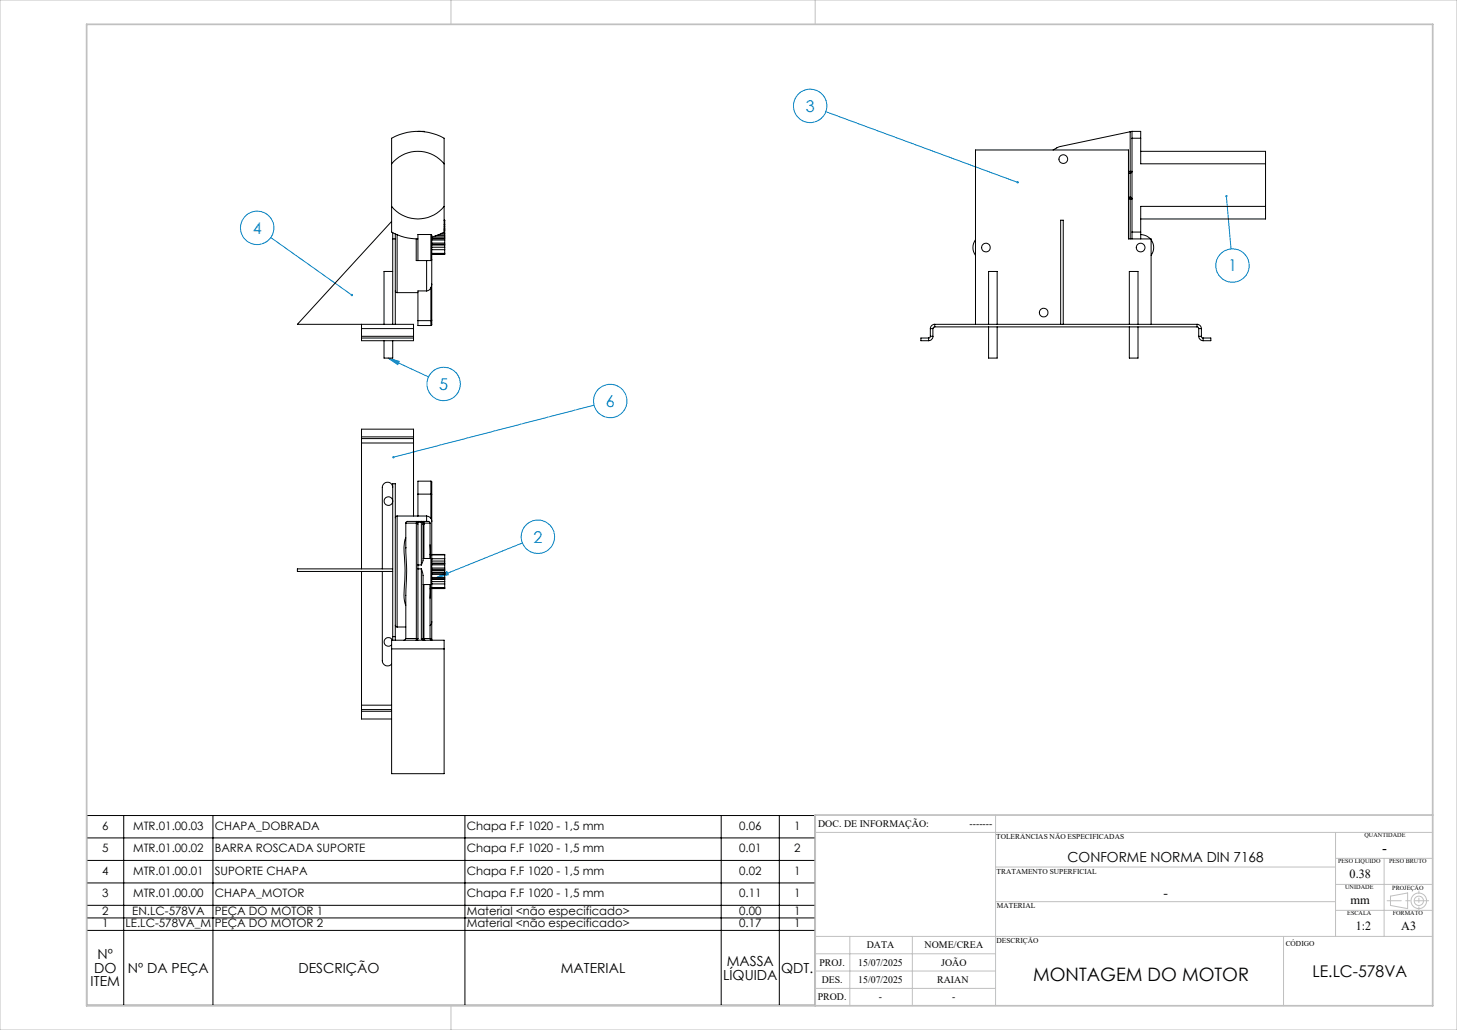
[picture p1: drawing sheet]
<svg xmlns="http://www.w3.org/2000/svg" width="420mm" height="297mm" viewBox="0 0 420 297" stroke-linecap="round" stroke-linejoin="round" font-family="sans-serif">
<g fill="none" stroke="#0080c0" stroke-width=".29">
<path d="M238.1 32.2l55.3 20.4M353.5 56.6l1.4 15.2M78.1 68.5l23.3 16.6M111.9 103.3l11.6 5.4M111.9 103.3l3.2 .9-.4 .9zM171.2 116.8l-57.8 15M150.6 156.6l-24.6 9.9M126 166.5l2.8-1.7 .4 .9z"/>
<circle cx="233.5" cy="30.5" r="4.8"/>
<circle cx="74.1" cy="65.7" r="4.8"/>
<circle cx="355.3" cy="76.6" r="4.8"/>
<circle cx="127.9" cy="110.7" r="4.8"/>
<circle cx="175.9" cy="115.6" r="4.8"/>
<circle cx="155.1" cy="154.8" r="4.8"/>
</g>
<g fill="none" stroke="#c0c0c0" stroke-width=".29">
<path d="M0 0h420v297h-420zM130 0v7M235 0v7M287 235v55M235 240h178M287 260h98M287 250h98M385 240v30M385 255h28M385 247.5h28M399 247.5v22.5M400.8 258.4l5-.9v4.5l-5-.9z"/>
<path d="M235 280h52M235 275h52M235 270h178M245 270v20M263 270v20M370 270v20M385 262.5h28M130 290v7M235 285h52"/>
<circle cx="409" cy="259.8" r="2.24"/>
<circle cx="409" cy="259.7" r="1.34"/>
</g>
<path d="M25 235.2h210v54.7h-210zM35.7 235.2v54.7M61.4 235.2v54.7M134 235.2v54.7M207.9 235.2v54.7M224.6 235.2v54.7M25 241.6h210M25 248.1h210M25 254.6h210M25 261.1h210M25 264.7h210M25 268.3h210" fill="none" stroke="#000" stroke-width=".29"/>
<path d="M411.8 259.7h-11.9" fill="none" stroke="#c0c0c0" stroke-width=".29" stroke-dasharray="15.2 1.3 1.3 1.3" stroke-dashoffset="11.2"/>
<path d="M409 256.9v5.4" fill="none" stroke="#c0c0c0" stroke-width=".29" stroke-dasharray="15.2 1.3 1.3 1.3" stroke-dashoffset="14.4"/>
<path d="M25 7h388v283h-388zM413 235h-178v55" fill="none" stroke="#c0c0c0" stroke-width=".5"/>
<path d="M101.2 84.8v.5l.4 .1 .1-.1-.3-.2 .3 .2v-.4zM111.9 103.3l3.2 .9-.4 .9zM293.1 52.3l.1 .6 .5-.1-.3-.2 .3 .1-.1-.4zM353.3 56.3a.34 .34 0 0 0 .1 .6 .34 .34 0 0 0 .4-.2 .34 .34 0 0 0-.3-.5v.4v-.4zM113.1 131.7v.2l.3-.1-.3 .1a.34 .34 0 0 0 .5 .1 .34 .34 0 0 0 0-.5 .34 .34 0 0 0-.5 .2zM126 166.5l2.8-1.7 .4 .9z" fill="#0080c0"/>
<g fill="none" stroke="#000" stroke-width=".29">
<path d="M120.5 37.9l1.8 .1M325.8 38l-20.2 4.3-2 .9M325.8 38v11.4M326.3 37.9h2.5v2M326.3 37.9l-.5 .1M326.3 37.9v2M326.3 39.9v27M326.3 39.9h2.5M328.8 39.9v7.3h36M112.9 47.2a9.8 9.8 0 0 1 15.1 0M112.9 59.5a9.7 9.7 0 0 0 15.1 0M325.3 49.9h.5"/>
<path d="M325.3 56.9h.5M325.3 49.4h.5M325.3 57.4h.5M325.8 56.9l.4 .1 .1 .4h-.5M325.8 49.9v7M325.8 49.4h.5l-.1 .4-.4 .1M325.8 49.4v.5M325.8 56.9v.5M325.8 57.4v11.5M328.8 43.6h36v3.6M364.8 59.5v3.6h-36M364.8 47.2v12.3"/>
<path d="M364.8 59.5h-36v7.4M112.9 63.8l-27.2 29.7h33.5v1.3M113.2 78.3h-2.5v15.2M113.2 67.1v26.4M113.2 68.9h.7M113.9 67.4v26.1M114.5 67.7v16.7M120 68.9v6.2h.5M120.5 75.1h3.7M123 75.1v8.8M124.2 67.6l.3 .2v7.1M124.2 67.6v7.5"/>
<path d="M124.2 67.6h-3.7v7.5M124.5 74.9l-.3 .2M124.5 68.4l3.5-1.5v-27a15.4 15.4 0 0 0-15.1 0v27a15.3 15.3 0 0 0 7.6 2M124.5 74.9v7M124.5 70.7h3.7M124.5 70.4h3.7M124.5 70.1h3.7M124.5 69.2h3.7M124.5 68.9h3.7M124.5 68.6h3.7M124.5 72h3.7M124.5 73.1h3.7"/>
<path d="M124.5 71.3h3.7M124.5 73.2h3.7M125.4 68.1h2.8M126.3 67.8h1.9M127.1 67.4h1.1M128 63.5l.2 .1M128 66h.2M128 66.5h.2M128 66.1h.2M128 63.6h.2M128 64.7h.2M128 65.4h.2"/>
<path d="M128.2 70.1v.3M128.2 69.2v.9M128.2 66.5v.9M128.2 66.1v.4M128.2 70.4v.3M128.2 66v.1M128.2 68.9v.3M128.2 67.4v.4M128.2 68.1v.5M128.2 72v1.1M128.2 71.3v.7M128.2 64.7v.7"/>
<path d="M128.2 63.6v1.1M128.2 73.1v.1M128.2 65.4v.6M128.2 67.8v.3M128.2 68.6v.3M128.2 70.7v.6M128.2 73.2l-3.7 .1M281.2 69.1a3.8 3.8 0 0 0 0 4.5M326.3 66.9v2M326.3 66.9h2.5M328.8 66.9v2M328.8 67.6l1.7 .4 1.1 .9"/>
<path d="M331.8 69.1a3.8 3.8 0 0 1 0 4.5M104.2 97v.5M104.2 93.5v1.3M104.2 97.5v.7h15v-.7M104.2 94.8v2.2M104.2 97.5h15M104.2 97h15M104.2 94.8h15M110.7 98.2v5.1h2.5v-5.1M113.9 83.9l.6 .5M114.5 84.4h6M119.2 97v.5"/>
<path d="M119.2 94.8v2.2M120.5 92.5v1.4h3.7M120.5 92.5h3.7M123 83.9h-2.5v8.6M124.2 83l-.5 .6-.7 .3M124.2 92.5v1.4M124.2 83v9.5M124.5 92.3v1.4l-.3 .2M124.5 81.9l-.3 1.1M124.5 92.3l-.3 .2M124.5 81.9v10.4M267.7 97.5h-2.2v.7h2.2"/>
<path d="M267.7 97.5v.7M268.2 97l-.1 .3-.4 .2M268.2 97h.7M268.2 94.8h.7M268.2 94.8v2.2M268.9 97a1.26 1.26 0 0 1-1.2 1.2M268.9 94.8v2.2M269.5 94.3l-.6 .5M269.5 93.5a1.26 1.26 0 0 0-1.3 1.3M269.5 93.5h75.6M269.5 93.5v.8M269.5 94.3h75.6"/>
<path d="M281.2 93.5v-50.3h44.1v25.7h6.5v24.6M285 93.5v-15.2h2.4v15.2M285 94.3v9h2.4v-9M305.8 93.5v-30h.7v30M325.5 93.5v-15.2h2.5v15.2M325.5 94.3v9h2.5v-9M345.1 94.3h.2l.2 .5M345.1 93.5a1.26 1.26 0 0 1 1.2 1.3M345.1 93.5v.8M345.5 97a1.33 1.33 0 0 0 1.3 1.2M345.5 97h.8M345.5 94.8h.8"/>
<path d="M345.5 94.8v2.2M346.3 97l.2 .4 .3 .1M346.3 94.8v2.2M346.8 97.5h2.2v.7h-2.2M346.8 97.5v.7M104.2 126.5v1.2M104.2 126v.5M104.2 126v-2.2h15v2.2M104.2 127.7v36.3M104.2 127.7h15M104.2 126.5h15M104.2 126h15"/>
<path d="M119.2 126.5v1.2M119.2 126v.5M119.2 127.7v21.1M124.2 138.7l.3 .2v3.6M124.2 138.7h-3.7v3.8M124.2 138.7v3.8M113.2 140.5a1.5 1.5 0 0 0-1.5-1.5 1.5 1.5 0 0 0-1.5 1.5v23.5M114.5 148.8l-.6 .5M114.5 148.8v32M114.5 148.8h8.5M117 150.8h3M117 150.8v8.4a77.1 77.1 0 0 1 0 12.5v12.4"/>
<path d="M117 155.1a14.4 14.4 0 0 0-.3 6.9l.1 2.6-.3 7 .1 1.6 .4 1.3M120 150.8h.4M120 150.8v33.3M120.1 150.4h-2.7l-.4 .4M120.1 150.4l-.1 .4M120.1 150.4h.5M120.4 150.8l.1 12.1M120.4 150.6v.2M120.4 150.6h1.1M120.5 142.5v6.3M120.5 142.5h3.7M120.6 150.4l-.2 .2"/>
<path d="M120.6 150.4h.9M121.5 150.6l.4 .2M121.5 150.4v.2M121.5 150.4l.4 .4M121.5 150.4h.5M121.5 150.6v12.3M121.9 150.8h.3M121.9 150.8l.1 .5M122 150.4h1.6l.4 .4M122 151.3v10.2l-.5 1.4M122 150.4l.2 .4M122 151.3h.2"/>
<path d="M122.2 150.8h1.8M122.2 150.8v10.2M123 148.8l1.2 .7M123 148.8v1.6M124 150.8l-.1 10.2M124 157.1l.1 3.9M124.2 149.5l.3 .8M124.2 142.5h.3M124.2 142.5v7M124.5 159.9l3.7 .1M124.5 150.3v11M124.5 142.5v7.8"/>
<path d="M104.2 164.8v38.5M110.2 164.8v25.7a1.51 1.51 0 0 0 1 1.4 1.51 1.51 0 0 0 1.7-.4M113.2 164h-27.5v.8h27.5M120.5 162.9v1.1M120.5 164v20.1M120.5 164h1M120.5 162.9h1M121.5 164l.5 1.9v18.2M121.5 164v20.2M122 161h2.2M122 168.6h2.2M122.2 168.6v15.5"/>
<path d="M123.9 168.6l.1 15.5M124.1 168.6l-.1 3.9M124.2 161v7.6M124.2 161l.3 .3M124.5 179.3l-.5 1.1M124.5 161.3v7M124.5 168.3l-.3 .3M124.5 168.3v11M124.5 179.3v5M124.5 167.1h3.7M124.5 162.4h3.7M124.5 166.5h3.7"/>
<path d="M124.5 166.9h3.7M124.5 165.6h3.7M124.5 162.9h3.7M124.5 163.8h3.7M124.5 162.5h3.7M124.5 165.3h3.7M124.5 164.2h3.7M124.5 165h3.7M124.5 164.5h3.7M124.5 168.4h3.7M124.5 169.5h3.7M124.5 167.7h3.7"/>
<path d="M124.5 161.1h3.7M124.5 161.8h3.7M124.5 160h3.7M124.5 169.6h3.7M128.2 166.5v.4M128.2 165.6v.9M128.2 162.9v.9M128.2 162.5v.4M128.2 166.9v.2M128.2 162.4v.1M128.2 165.3v.3M128.2 163.8v.4"/>
<path d="M128.2 164.5v.5M128.2 168.4v1.1M128.2 167.7v.7M128.2 161.1v.7M128.2 160v1.1M128.2 169.5v.1M128.2 169.6l-3.7 .1M128.2 161.8v.6M128.2 164.2v.3M128.2 165v.3M128.2 167.1v.6M112.9 187.1h15.1"/>
<path d="M113.1 184.6a1.24 1.24 0 0 0-1.8-.5 1.24 1.24 0 0 0-.3 1.8 1.24 1.24 0 0 0 1.9 0M113.2 184.6v-45.1h.7v45.1M113.2 183.6h.7M113.9 180.3l.6 .5M114.5 180.8h2.5M117 184.1l-.5 .5M117 184.1h3M120 184.6h-7.1v38.5h15.1v-38.5h-5.7M120 184.1h.5M120 184.1v.5M120.1 184.6h2.2M120.1 184.6h-.1"/>
<path d="M120.5 184.1l-.4 .5M121.5 184.2l.8 .4M122 184.1l-.5 .1M122 184.1l.1 .4 .3 .1-.2-.5M122 184.1h.2M122.2 184.1h1.8M124 184.1l.3 .5h.2v-.3M124 184.3h.5M104.2 203.3v1.3M104.2 204.6v.5M104.2 205.1v2.2h8.7M104.2 204.6h8.7"/>
<path d="M104.2 203.3h8.7M104.2 205.1h8.7"/>
<circle cx="306.5" cy="45.9" r="1.26"/>
<circle cx="284.2" cy="71.4" r="1.26"/>
<circle cx="328.8" cy="71.4" r="1.26"/>
<circle cx="300.9" cy="90.1" r="1.25"/>
<circle cx="112" cy="144.5" r="1.25"/>
</g>
<text font-size="5.3" x="297.8" y="282.8">MONTAGEM DO MOTOR</text>
<g font-size="4.7" fill="#0080c0">
<text x="232.3" y="32.2">3</text>
<text x="72.9" y="67.4">4</text>
<text x="354" y="78.3">1</text>
<text x="126.6" y="112.4">5</text>
<text x="174.6" y="117.3">6</text>
<text x="153.8" y="156.5">2</text>
</g>
<text font-size="4.7" x="378.3" y="281.7">LE.LC-578VA</text>
<text font-size="4.3" x="398.4" y="246">-</text>
<g font-size="4">
<text x="307.8" y="248.6">CONFORME NORMA DIN 7168</text>
<text x="335.4" y="258.8">-</text>
<text x="27.1" y="280.5">DO</text>
<text x="28.1" y="276.6">Nº</text>
<text x="36.9" y="280.5">Nº DA PEÇA</text>
<text x="86" y="280.5">DESCRIÇÃO</text>
<text x="161.7" y="280.5">MATERIAL</text>
<text x="209.5" y="278.6">MASSA</text>
<text x="225.2" y="280.5">QDT.</text>
<text x="26.1" y="284.4">ITEM</text>
<text x="208.4" y="282.4">LÍQUIDA</text>
</g>
<g font-size="3.6">
<text x="389" y="253.1">0.38</text>
<text x="389.3" y="260.6">mm</text>
<text x="390.9" y="268.1">1:2</text>
<text x="403.9" y="268.1">A3</text>
</g>
<g font-size="3.3">
<text x="29.4" y="239.3">6</text>
<text x="38.4" y="239.3">MTR.01.00.03</text>
<text x="61.9" y="239.3">CHAPA_DOBRADA</text>
<text x="134.5" y="239.3">Chapa F.F 1020 - 1,5 mm</text>
<text x="213.1" y="239.3">0.06</text>
<text x="228.9" y="239.3">1</text>
<text x="29.4" y="245.7">5</text>
<text x="38.4" y="245.7">MTR.01.00.02</text>
<text x="61.9" y="245.7">BARRA ROSCADA SUPORTE</text>
<text x="134.5" y="245.7">Chapa F.F 1020 - 1,5 mm</text>
<text x="213.1" y="245.7">0.01</text>
<text x="228.9" y="245.7">2</text>
<text x="29.4" y="252.2">4</text>
<text x="38.4" y="252.2">MTR.01.00.01</text>
<text x="61.9" y="252.2">SUPORTE CHAPA</text>
<text x="134.5" y="252.2">Chapa F.F 1020 - 1,5 mm</text>
<text x="213.1" y="252.2">0.02</text>
<text x="228.9" y="252.2">1</text>
<text x="29.4" y="258.7">3</text>
<text x="29.4" y="263.7">2</text>
<text x="38.1" y="263.7">EN.LC-578VA</text>
<text x="38.4" y="258.7">MTR.01.00.00</text>
<text x="61.9" y="258.7">CHAPA_MOTOR</text>
<text x="61.9" y="263.7">PEÇA DO MOTOR 1</text>
<text x="134.5" y="258.7">Chapa F.F 1020 - 1,5 mm</text>
<text x="134.5" y="263.7">Material &lt;não especificado&gt;</text>
<text x="213.1" y="258.7">0.11</text>
<text x="213.1" y="263.7">0.00</text>
<text x="228.9" y="258.7">1</text>
<text x="228.9" y="263.7">1</text>
<text x="29.4" y="267.4">1</text>
<text x="36.2" y="267.4">LE.LC-578VA_M</text>
<text x="61.9" y="267.4">PEÇA DO MOTOR 2</text>
<text x="134.5" y="267.4">Material &lt;não especificado&gt;</text>
<text x="213.1" y="267.4">0.17</text>
<text x="228.9" y="267.4">1</text>
</g>
<g font-size="2.9">
<text x="235.9" y="238.4">DOC. DE INFORMAÇÃO:</text>
<text x="279.5" y="238.4">-------</text>
<text x="249.9" y="273.2">DATA</text>
<text x="266.5" y="273.2">NOME/CREA</text>
<text x="236.2" y="278.6">PROJ.</text>
<text x="247.4" y="278.6">15/07/2025</text>
<text x="271.3" y="278.6">JOÃO</text>
<text x="236.9" y="283.4">DES.</text>
<text x="247.4" y="283.4">15/07/2025</text>
<text x="270.1" y="283.4">RAIAN</text>
<text x="235.7" y="288.3">PROD.</text>
<text x="253.4" y="288.2">-</text>
<text x="274.5" y="288.2">-</text>
</g>
<g font-size="2.2">
<text x="287.2" y="242.1">TOLERÂNCIAS NÃO ESPECIFICADAS</text>
<text x="287.3" y="251.9">TRATAMENTO SUPERFICIAL</text>
<text x="287.3" y="261.9">MATERIAL</text>
<text x="287.3" y="272.1">DESCRIÇÃO</text>
<text x="370.6" y="272.8">CÓDIGO</text>
</g>
<g font-size="1.8">
<text x="393.3" y="241.4">QUANTIDADE</text>
<text x="385.7" y="249">PESO LIQUIDO</text>
<text x="400.4" y="249">PESO BRUTO</text>
<text x="387.8" y="256.5">UNIDADE</text>
<text x="401.3" y="256.5">PROJEÇÃO</text>
<text x="388.4" y="264">ESCALA</text>
<text x="401.5" y="264">FORMATO</text>
</g>
</svg>
